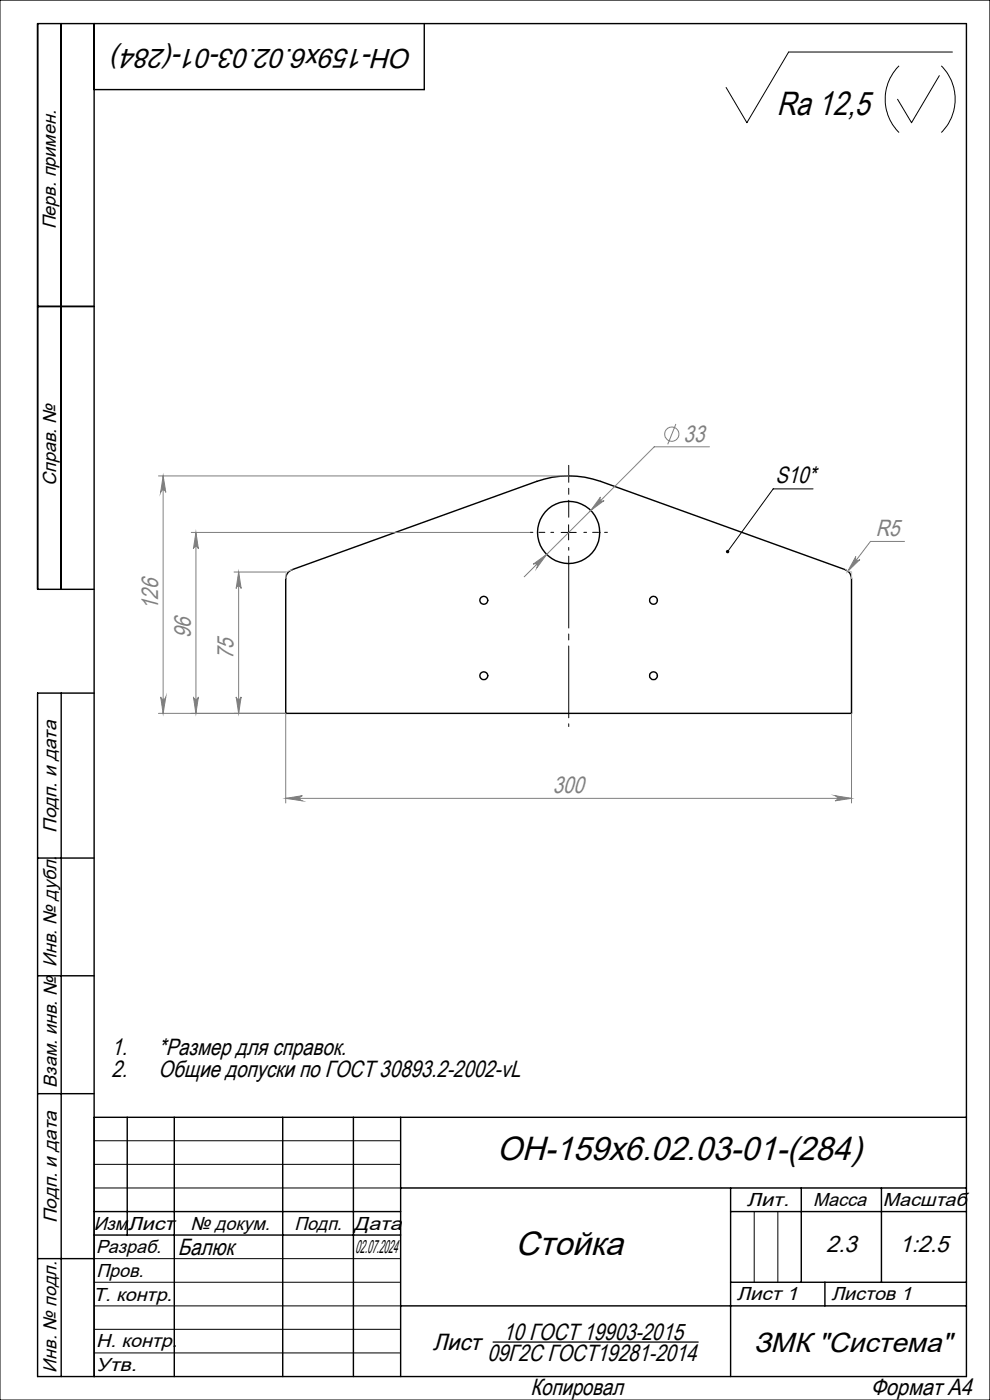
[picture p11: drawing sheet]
<svg xmlns="http://www.w3.org/2000/svg" width="210mm" height="297mm" viewBox="0 0 210 297" stroke-linecap="round" stroke-linejoin="round" font-family="sans-serif">
<g fill="none" stroke="#000" stroke-width=".3">
<path d="M13 5v120M20 5v287M90 5v14h-70M8 65h12M20 125h-12v-120h197v287h-197v-145h12M61.2 121.4l.7-.5 51.9-18.8a20.4 20.4 0 0 1 13.6 0l51.9 18.8a2 2 0 0 1 1.3 1.9v28.5h-120v-28.5l.2-.9zM13 147v145M8 182h12M8 207h12M8 232h12M20 237h185M27 237v25"/>
<path d="M37 237v55M60 237v55M75 237v55M85 237v55M20 257h65M85 252h120M155 252v40M155 257h50M170 252v20M187 252v20M8 267h12M20 262h65"/>
<path d="M85 277h120M155 272h50M175 272v5"/>
<circle cx="120.6" cy="112.9" r="6.6"/>
<circle cx="102.6" cy="127.4" r=".84"/>
<circle cx="138.6" cy="127.3" r=".84"/>
<circle cx="102.6" cy="143.4" r=".84"/>
<circle cx="138.6" cy="143.3" r=".83"/>
</g>
<g fill="none" stroke="#808080" stroke-width=".21">
<path d="M143.4 90l-1.8 4.3M150.5 94.8h-11.7l-27.6 27.6M33.6 101h87M34.6 101l.6 3.5a.55 .55 0 0 0-.6-.5 .55 .55 0 0 0-.5 .5zM34.6 101v50.3M40.6 113h71.8M41.6 113v38.3M41.6 113l.5 3.4a.53 .53 0 0 0-.5-.5 .53 .53 0 0 0-.6 .5zM113.1 119.7l2.9-2.1-2.1 2.9a.55 .55 0 0 0-.1-.8 .55 .55 0 0 0-.7 0zM127.4 105.4a.52 .52 0 0 0 0 .8 .52 .52 0 0 0 .7 0l-2.8 2.1zM181.5 118.1a.53 .53 0 0 0 .1 .7 .53 .53 0 0 0 .8-.1l-2.6 2.5zM191.9 114.9h-7.3l-4.8 6.3"/>
<path d="M49.6 121.4h11M50.6 121.4l.6 3.4a.53 .53 0 0 0-.6-.5 .53 .53 0 0 0-.5 .5zM50.6 121.4v29.9M33.6 151.3h27v19.1M34.1 147.8a.55 .55 0 0 0 .5 .5 .55 .55 0 0 0 .6-.5l-.6 3.5zM41 147.8a.53 .53 0 0 0 .6 .5 .53 .53 0 0 0 .5-.5l-.5 3.5zM50.1 147.8a.53 .53 0 0 0 .5 .6 .53 .53 0 0 0 .6-.6l-.6 3.5zM180.6 151.4v19M60.6 169.4l3.5-.6a.55 .55 0 0 0-.5 .5 .55 .55 0 0 0 .5 .6zM60.6 169.4h120M177.1 168.8l3.5 .6-3.5 .5a.55 .55 0 0 0 .5-.6 .55 .55 0 0 0-.5-.5z"/>
<circle cx="142.5" cy="92.1" r="1.51"/>
</g>
<path d="M104.5 284.7h43.7" fill="none" stroke="#000" stroke-width=".27"/>
<g fill="none" stroke="#000" stroke-width=".21">
<path d="M0 0h210v297h-210zM190.7 14a10 10 0 0 0 0 14.1M199.2 16l-5.8 10-3-4.9M199.7 14a10 10 0 0 1 0 14.1M202 11h-34.7l-8.9 15-4.4-7.4M119 113h3.2M120.6 111.3v3.2M172.5 103.7h-8.5l-9.7 13.3M20 242h65M20 247h65M20 252h65M160 257v15"/>
<path d="M165 257v15M20 267h65M20 272h65M20 277h65M20 282h65M20 287h65"/>
</g>
<path d="M120.6 109.7v-11" fill="none" stroke="#000" stroke-width=".21" stroke-dasharray="15.2 1.3 1.3 1.3" stroke-dashoffset="11.6"/>
<path d="M117.4 112.9h-5M123.8 112.9h5" fill="none" stroke="#000" stroke-width=".21" stroke-dasharray="15.2 1.3 1.3 1.3" stroke-dashoffset="14.6"/>
<path d="M120.6 116.1v38" fill="none" stroke="#000" stroke-width=".21" stroke-dasharray="15.2 1.3 1.3 1.3" stroke-dashoffset="-1.9"/>
<path d="M60.6 122.7v-1.4M60.6 121.3l1.4-.4M179.3 120.9l1.3 .4M180.6 121.3v1.4" fill="none" stroke="#c0c0c0" stroke-width=".21" stroke-dasharray="15.2 1.3 1.3 1.3"/>
<path d="M154.1 116.8a.35 .35 0 0 1 .5 0 .35 .35 0 0 1 0 .4 .35 .35 0 0 1-.5 .1l.2-.3-.2 .3z" fill="#000"/>
<g fill="#808080">
<path d="M181.5 118.1a.53 .53 0 0 0 .1 .7 .53 .53 0 0 0 .8-.1l-2.6 2.5z"/>
<path d="M50.6 121.4l.6 3.4a.53 .53 0 0 0-.6-.5 .53 .53 0 0 0-.5 .5zM50.1 147.8a.53 .53 0 0 0 .5 .6 .53 .53 0 0 0 .6-.6l-.6 3.5z"/>
<path d="M113.1 119.7a.55 .55 0 0 1 .7 0 .55 .55 0 0 1 .1 .8l2.1-2.9zM127.4 105.4l-2.1 2.9 2.8-2.1a.52 .52 0 0 1-.7 0 .52 .52 0 0 1 0-.8z"/>
<path d="M41.6 113l.5 3.4a.53 .53 0 0 0-.5-.5 .53 .53 0 0 0-.6 .5zM41 147.8a.53 .53 0 0 0 .6 .5 .53 .53 0 0 0 .5-.5l-.5 3.5zM34.6 101l.6 3.5a.55 .55 0 0 0-.6-.5 .55 .55 0 0 0-.5 .5zM34.1 147.8a.55 .55 0 0 0 .5 .5 .55 .55 0 0 0 .6-.5l-.6 3.5z"/>
<path d="M60.6 169.4l3.5-.6a.55 .55 0 0 0-.5 .5 .55 .55 0 0 0 .5 .6zM177.1 168.8l3.5 .6-3.5 .5a.55 .55 0 0 0 .5-.6 .55 .55 0 0 0-.5-.5z"/>
</g>
<g font-size="7.1">
<text x="164.7" y="24.5">Ra 12,5</text>
<text x="105.4" y="246.2">ОН-159х6.02.03-01-(284)</text>
<text x="109.3" y="266.3">Стойка</text>
</g>
<g font-size="5.8">
<text x="87.5" y="10.4" transform="rotate(-180 87.5 10.4)">ОН-159х6.02.03-01-(284)</text>
<text x="159.9" y="286.8">ЗМК &quot;Система&quot;</text>
</g>
<g font-size="5" fill="#808080">
<text x="145" y="93.7">33</text>
<text x="185.8" y="113.8">R5</text>
<text x="33.6" y="129.4" transform="rotate(-90 33.6 129.4)">126</text>
<text x="40.5" y="135.4" transform="rotate(-90 40.5 135.4)">96</text>
<text x="49.6" y="139.8" transform="rotate(-90 49.6 139.8)">75</text>
<text x="117.3" y="168.3">300</text>
</g>
<g font-size="5">
<text x="164.5" y="102.6">S10*</text>
<text x="23.6" y="223.9">1.</text>
<text x="33.6" y="223.9">*Размер для справок.</text>
<text x="23.6" y="228.4">2.</text>
<text x="33.6" y="228.4">Общие допуски по ГОСТ 30893.2-2002-vL</text>
<text x="37.7" y="266.3">Балюк</text>
<text x="175.2" y="265.7">2.3</text>
<text x="190.8" y="265.7">1:2.5</text>
<text x="91.8" y="286.3">Лист</text>
<text x="106.7" y="284.2">10 ГОСТ 19903-2015</text>
<text x="103.4" y="288.7">09Г2С ГОСТ19281-2014</text>
<text x="112.5" y="296">Копировал</text>
<text x="184.7" y="296">Формат А4</text>
</g>
<g font-size="4">
<text x="11.9" y="48.7" transform="rotate(-90 11.9 48.7)">Перв. примен.</text>
<text x="11.9" y="103.1" transform="rotate(-90 11.9 103.1)">Справ. №</text>
<text x="12" y="176.7" transform="rotate(-90 12 176.7)">Подп. и дата</text>
<text x="12" y="205" transform="rotate(-90 12 205)">Инв. № дубл.</text>
<text x="12" y="230.7" transform="rotate(-90 12 230.7)">Взам. инв. №</text>
<text x="158.4" y="255.8">Лит.</text>
<text x="172.5" y="255.8">Масса</text>
<text x="187.3" y="255.8">Масштаб</text>
<text x="12" y="259.5" transform="rotate(-90 12 259.5)">Подп. и дата</text>
<text x="19.9" y="261">Изм.</text>
<text x="27.1" y="261">Лист</text>
<text x="40.4" y="261">№ докум.</text>
<text x="62.4" y="261">Подп.</text>
<text x="75.1" y="261">Дата</text>
<text x="20.4" y="265.8">Разраб.</text>
<text x="75.4" y="265.8">02.07.2024</text>
<text x="19.8" y="275.9">Т. контр.</text>
<text x="20.4" y="270.8">Пров.</text>
<text x="156.3" y="275.8">Лист 1</text>
<text x="176.4" y="275.7">Листов 1</text>
<text x="20.4" y="285.8">Н. контр.</text>
<text x="12" y="291.2" transform="rotate(-90 12 291.2)">Инв. № подл.</text>
<text x="20.4" y="290.8">Утв.</text>
</g>
</svg>
